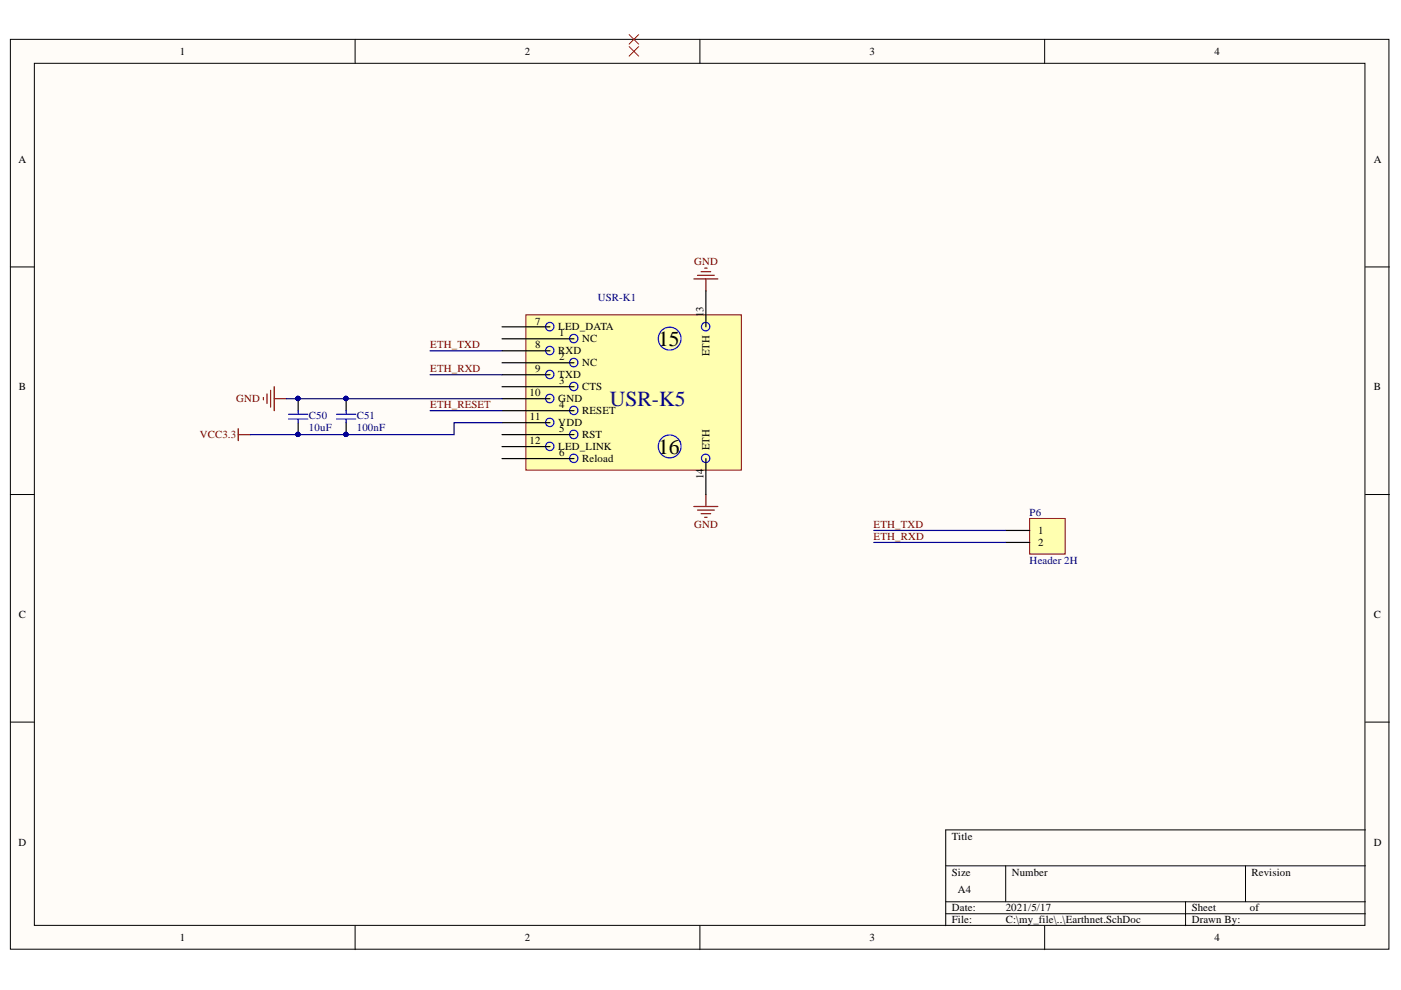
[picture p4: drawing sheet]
<svg xmlns="http://www.w3.org/2000/svg" width="297mm" height="210mm" viewBox="0 0 297 210" stroke-linecap="round" stroke-linejoin="round" font-family="sans-serif">
<g fill="#fffcf8" stroke="#000" stroke-width=".21">
<path d="M2.2 8.3h292.3v193h-292.3z"/>
<path d="M7.3 13.4h282.1v182.8h-282.1z"/>
</g>
<g fill="none" stroke="#000" stroke-width=".21">
<path d="M75.3 8.3v5.1M148.4 8.3v5.1M221.5 8.3v5.1M2.2 56.6h5.1M289.5 56.6h5.1M2.2 104.8h5.1M289.5 104.8h5.1M2.2 153.1h5.1M289.5 153.1h5.1M289.5 176h-89v20.3M75.3 196.3v5.1M148.4 196.3v5.1"/>
<path d="M200.5 183.6h89M200.5 191.2h89M200.5 193.7h89M213.2 183.6v7.6M221.5 196.3v5.1M251.4 191.2v5.1M264.1 183.6v7.6"/>
</g>
<g fill="none" stroke="#800000" stroke-width=".25">
<path d="M147.1 59.1h5.1M147.9 58.4h3.5M148.6 57.6h2.1M149.4 56.9h.5M149.7 59.1v2.6M50.5 90.9v2.5M50.5 92.2h2.5M55.8 84.3v.5M56.6 83.5v2M57.4 82.8v3.5M58.1 82v5.1M58.1 84.5h2.6"/>
<path d="M147.1 107.4h5.1M147.9 108.2h3.5M148.6 108.9h2.1M149.4 109.7h.5M149.7 104.8v2.6"/>
</g>
<path d="M133.4 9.9l2 2M133.4 7.3l2 2.1M135.4 9.9l-2 2M135.4 7.3l-2 2.1" fill="none" stroke="#f00" stroke-width=".21"/>
<path d="M111.5 66.8h45.7v32.9h-45.7z" fill="#ffffb0" stroke="#800000" stroke-width=".21"/>
<g fill="none" stroke="#00f" stroke-width=".25">
<path d="M117.4 68.9a.89 .89 0 0 0-1.6-.2 .89 .89 0 0 0 .6 1.4 .89 .89 0 0 0 1-1.2M117.4 73.9a.89 .89 0 0 0-1.6-.1 .89 .89 0 0 0 .7 1.4 .89 .89 0 0 0 .9-1.2M117.4 79a.89 .89 0 0 0-1.6-.1 .89 .89 0 0 0 .7 1.4 .89 .89 0 0 0 .9-1.2M122.4 76.5a.89 .89 0 0 0-1.5-.2 .89 .89 0 0 0 .6 1.5 .89 .89 0 0 0 1-1.3M122.4 71.4a.89 .89 0 0 0-1.5-.1 .89 .89 0 0 0 .6 1.4 .89 .89 0 0 0 1-1.2M144.2 70.8a2.42 2.42 0 0 0-4.1-.6 2.42 2.42 0 0 0 1.2 3.9 2.42 2.42 0 0 0 3.1-2.7l-.2-.5M150.4 68.9a.89 .89 0 0 0-1.5-.2 .89 .89 0 0 0 .6 1.4 .89 .89 0 0 0 .9-1.2M61.2 87.8h4.1M61.2 88.9h4.1M63.2 87.1v.7M63.2 88.9v.7M71.4 87.8h4"/>
<path d="M71.4 88.9h4M73.4 87.1v.7M73.4 88.9v.7M117.4 84.1a.89 .89 0 0 0-1.6-.1 .89 .89 0 0 0 .6 1.4 .89 .89 0 0 0 1-1.2M117.4 89.2a.89 .89 0 0 0-1.6-.2 .89 .89 0 0 0 .7 1.4 .89 .89 0 0 0 .9-1.2M117.4 94.3a.89 .89 0 0 0-1.6-.2 .89 .89 0 0 0 .7 1.4 .89 .89 0 0 0 .9-1.2M122.4 91.7a.89 .89 0 0 0-1.5-.1 .89 .89 0 0 0 .6 1.4 .89 .89 0 0 0 1-1.2M122.4 81.6a.89 .89 0 0 0-1.5-.2 .89 .89 0 0 0 .6 1.4 .89 .89 0 0 0 1-1.2M122.4 86.6a.89 .89 0 0 0-1.5-.1 .89 .89 0 0 0 .6 1.4 .89 .89 0 0 0 1-1.2M122.4 96.8a.89 .89 0 0 0-1.5-.1 .89 .89 0 0 0 .6 1.4 .89 .89 0 0 0 1-1.3M144.2 93.7a2.42 2.42 0 0 0-4.1-.6 2.42 2.42 0 0 0 1.2 3.9 2.42 2.42 0 0 0 3.1-2.7l-.2-.6M150.4 96.8a.89 .89 0 0 0-1.5-.1 .89 .89 0 0 0 .6 1.4 .89 .89 0 0 0 .9-1.3"/>
</g>
<g fill="none" stroke="#000" stroke-width=".25">
<path d="M106.4 71.8h15.3M106.4 76.9h15.3M106.4 69.3h10.2M106.4 74.4h10.2M106.4 79.5h10.2M149.7 61.7v7.6M63.2 84.5v2.6M63.2 89.6v2.6M73.4 84.5v2.6M73.4 89.6v2.6M106.4 82h15.3M106.4 87.1h15.3"/>
<path d="M106.4 92.2h15.3M106.4 97.2h15.3M106.4 84.5h10.2M106.4 89.6h10.2M106.4 94.7h10.2M149.7 97.2v7.6"/>
</g>
<g fill="#000080" stroke="#000080" stroke-width=".21">
<circle cx="63.2" cy="92.1" r=".46"/>
<circle cx="63.2" cy="84.5" r=".46"/>
<circle cx="73.3" cy="92.1" r=".46"/>
<circle cx="73.3" cy="84.5" r=".46"/>
</g>
<path d="M91.2 74.4h15.2M91.2 79.5h15.2M60.7 84.5h45.7M91.2 87.1h15.2M106.4 89.6h-10.1v2.6h-43.3" fill="none" stroke="#000080" stroke-width=".25"/>
<path d="M218.3 109.9h7.5v7.6h-7.5z" fill="#ffffb0" stroke="#800000" stroke-width=".21"/>
<path d="M213.2 112.5h5.1M213.2 115h5.1" fill="none" stroke="#000" stroke-width=".25"/>
<path d="M185.3 112.5h27.9M185.3 115h27.9" fill="none" stroke="#000080" stroke-width=".25"/>
<g font-size="4.6">
<text x="139.5" y="73.4">15</text>
<text x="139.5" y="96.3">16</text>
</g>
<text font-size="4.6" fill="#11037f" x="129.3" y="86.1">USR-K5</text>
<g font-size="2.3">
<text x="38.2" y="11.7">1</text>
<text x="111.3" y="11.7">2</text>
<text x="184.4" y="11.7">3</text>
<text x="257.5" y="11.7">4</text>
<text x="3.9" y="34.5">A</text>
<text x="291.2" y="34.5">A</text>
<text x="113.5" y="68.8">7</text>
<text x="118.4" y="70.1">LED_DATA</text>
<text x="118.5" y="71.3">1</text>
<text x="149.2" y="67.3" transform="rotate(-90 149.2 67.3)">1</text>
<text x="149.2" y="66.1" transform="rotate(-90 149.2 66.1)">3</text>
<text x="113.5" y="73.9">8</text>
<text x="118.4" y="75.1">RXD</text>
<text x="118.5" y="76.4">2</text>
<text x="123.5" y="72.6">NC</text>
<text x="123.5" y="77.7">NC</text>
<text x="150.4" y="75.6" transform="rotate(-90 150.4 75.6)">ETH</text>
<text x="4" y="82.8">B</text>
<text x="113.5" y="78.9">9</text>
<text x="118.4" y="80.2">TXD</text>
<text x="118.5" y="81.5">3</text>
<text x="123.5" y="82.8">CTS</text>
<text x="291.2" y="82.8">B</text>
<text x="112.3" y="84">10</text>
<text x="112.4" y="89.1">11</text>
<text x="118.4" y="85.3">GND</text>
<text x="118.5" y="86.6">4</text>
<text x="123.5" y="87.8">RESET</text>
<text x="112.3" y="94.2">12</text>
<text x="118.4" y="90.4">VDD</text>
<text x="118.4" y="95.4">LED_LINK</text>
<text x="118.5" y="91.6">5</text>
<text x="123.5" y="92.9">RST</text>
<text x="150.4" y="95.4" transform="rotate(-90 150.4 95.4)">ETH</text>
<text x="118.5" y="96.7">6</text>
<text x="123.5" y="98">Reload</text>
<text x="149.2" y="101.5" transform="rotate(-90 149.2 101.5)">14</text>
<text x="220.1" y="113.3">1</text>
<text x="220.1" y="115.8">2</text>
<text x="4" y="131">C</text>
<text x="291.2" y="131">C</text>
<text x="3.9" y="179.3">D</text>
<text x="201.8" y="178">Title</text>
<text x="291.2" y="179.3">D</text>
<text x="201.8" y="185.6">Size</text>
<text x="214.5" y="185.6">Number</text>
<text x="265.4" y="185.6">Revision</text>
<text x="203.1" y="189.4">A4</text>
<text x="201.8" y="193.2">Date:</text>
<text x="201.8" y="195.8">File:</text>
<text x="213.2" y="193.2">2021/5/17</text>
<text x="213.2" y="195.8">C:\my_file\..\Earthnet.SchDoc</text>
<text x="252.7" y="193.2">Sheet</text>
<text x="252.7" y="195.8">Drawn By:</text>
<text x="265" y="193.2">of</text>
<text x="38.2" y="199.6">1</text>
<text x="111.3" y="199.6">2</text>
<text x="184.4" y="199.6">3</text>
<text x="257.5" y="199.6">4</text>
</g>
<g font-size="2.3" fill="#800000">
<text x="147.1" y="56.1">GND</text>
<text x="91.2" y="73.9">ETH_TXD</text>
<text x="91.2" y="78.9">ETH_RXD</text>
<text x="50.1" y="85.3">GND</text>
<text x="91.2" y="86.6">ETH_RESET</text>
<text x="42.4" y="92.9">VCC3.3</text>
<text x="147.1" y="112">GND</text>
<text x="185.2" y="112">ETH_TXD</text>
<text x="185.2" y="114.5">ETH_RXD</text>
</g>
<g font-size="2.3" fill="#000080">
<text x="126.8" y="63.7">USR-K1</text>
<text x="65.5" y="88.8">C50</text>
<text x="75.6" y="88.8">C51</text>
<text x="65.5" y="91.4">10uF</text>
<text x="75.6" y="91.4">100nF</text>
<text x="218.3" y="109.5">P6</text>
<text x="218.3" y="119.6">Header 2H</text>
</g>
</svg>
